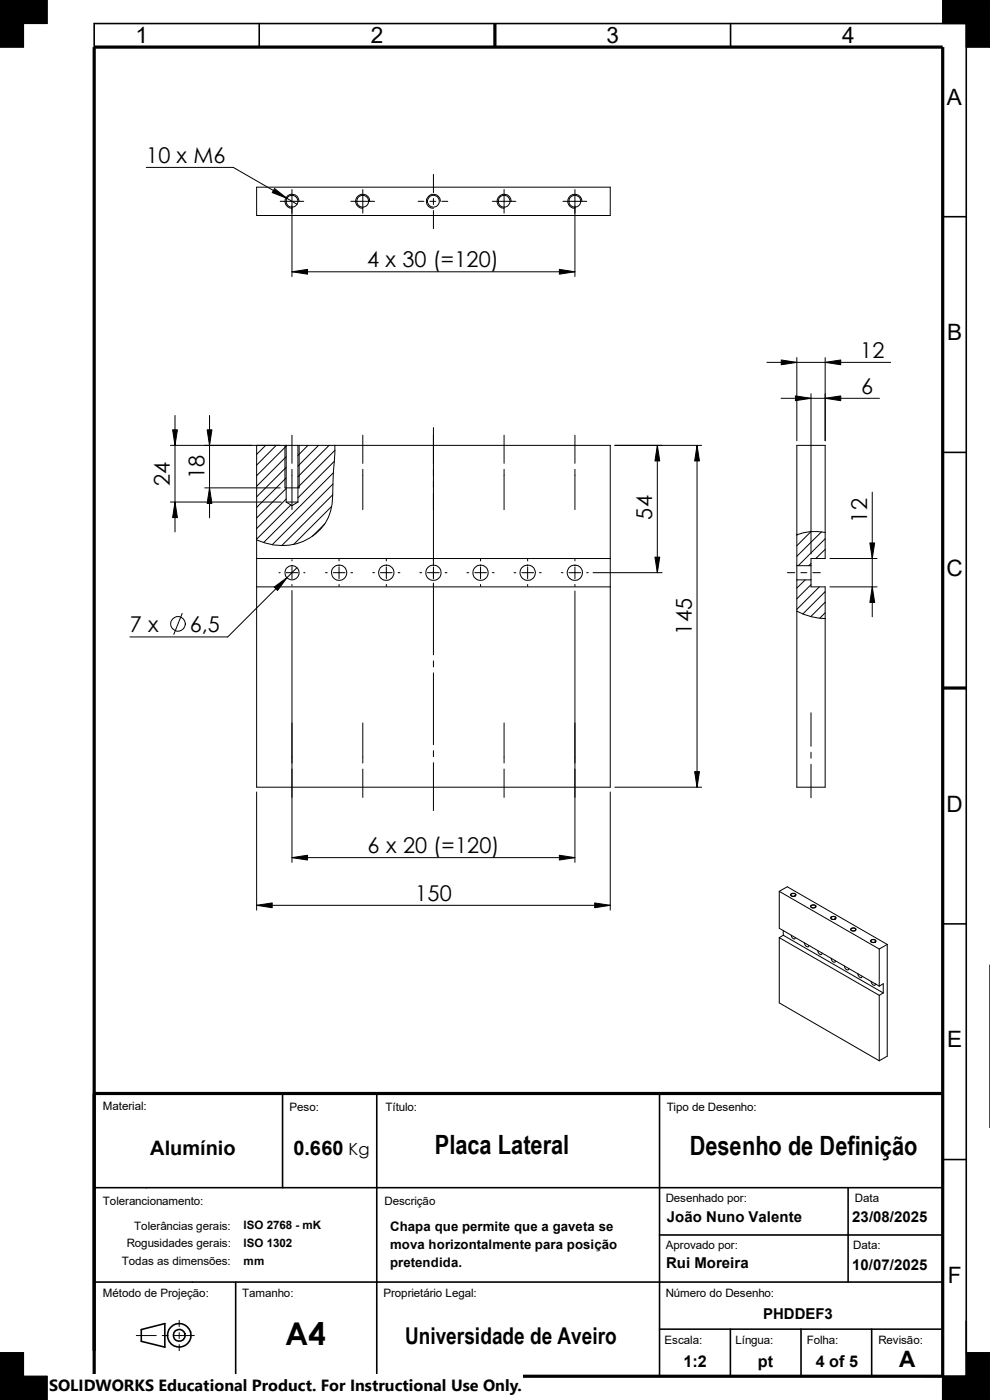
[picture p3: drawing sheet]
<svg xmlns="http://www.w3.org/2000/svg" width="210mm" height="297mm" viewBox="0 0 210 297" stroke-linecap="round" stroke-linejoin="round" font-family="sans-serif">
<g fill="none" stroke="#000" stroke-width=".21">
<path d="M0 0h10v5h-5v5h-5zM200 0h10v10h-5v-5h-5zM31 35.5h18.5l13.5 7.8M54.4 39.7h75.1v6h-75.1zM91.9 37v3.9M59.4 42.7h5M61.9 40.2v18.5M61.9 57.7h60.1M63.5 42.7a1.5 1.5 0 0 0-1.5-1.5 1.5 1.5 0 0 0-1.5 1.5 1.5 1.5 0 0 0 1.4 1.5M74.4 42.7h5.1M77 40.2v5M78.4 42.7a1.5 1.5 0 0 0-1.4-1.5 1.5 1.5 0 0 0-1.5 1.5 1.5 1.5 0 0 0 1.5 1.5"/>
<path d="M88.7 42.7h1.2M91.2 42.7h1.3M91.9 42.1v1.3M91.9 44.7v3.8M93.4 42.7a1.49 1.49 0 0 0-1.5-1.5 1.49 1.49 0 0 0-1.4 1.5 1.49 1.49 0 0 0 1.4 1.5M93.7 42.7h1.3M104.4 42.7h5M106.9 40.2v5M108.5 42.7a1.5 1.5 0 0 0-1.5-1.5 1.5 1.5 0 0 0-1.5 1.5 1.5 1.5 0 0 0 1.4 1.5M119.4 42.7h5.1M122 40.2v18.5M123.4 42.7a1.5 1.5 0 0 0-1.4-1.5 1.5 1.5 0 0 0-1.5 1.5 1.5 1.5 0 0 0 1.5 1.5"/>
<path d="M162.7 76.9h26.2M169 75.9v17.6M175 75.9v17.6M36.2 94.5h24.5M37.1 88.1v24.8M44.4 88.1v21.8M54.4 94.5v72.5h75.1v-72.5h-66.3M56.3 94.5l-1.9 1.9M58.6 94.5l-4.2 4.2M60.5 94.5v9h3v-9M60.7 94.5v12M60.7 94.7l-6.3 6.2"/>
<path d="M60.7 96.9l-6.3 6.3M60.7 99.1l-6.3 6.3M60.7 94.5h2.5M61.9 92.3v6M61.9 99.6v8.5M63.2 94.5v12M65.3 94.5l-2.1 2.1M67.6 94.5l-4.4 4.4M69.8 94.5l-6.6 6.6M70.9 97.9l-7.7 7.7M71 94.5l-.3 7.2a23.3 23.3 0 0 1-1 8 11 11 0 0 1-13.5 5.5l-1.8-.6M71.1 95.5l-7.9 7.9"/>
<path d="M77 92.3v6M77 99.6v8.5M91.9 90.7v29.2M106.9 92.3v6M106.9 99.6v8.5M122 92.3v6M122 99.6v8.5M130.4 94.5h18.4M139.4 94.5v27M147.9 94.5v72.5M165.7 84.5h20.9M172 83.5v34"/>
<path d="M36.2 106.5h23.5M43.4 103.5h16M54.4 118.5h75.1M60.7 106.5l1.2 .8 1.3-.8M60.7 101.4l-6.3 6.3M60.7 103.6l-6.3 6.3M60.7 105.9l-6.3 6.2M60.7 106.5h2.5M61.7 107.1l-7.3 7.3M61.9 118.7v.3M68.9 111.2l-2.6 2.5M70.4 107.4l-8.1 8.1"/>
<path d="M70.6 105l-10.8 10.7M70.6 102.7l-12.9 12.9M70.7 100.3l-14.8 14.8M71.9 118.6v.4M82 118.6v.4M101.9 118.6v.4M111.9 118.6v.4M122 118.6v.4M169.2 113.4l-.2 .1M172 112.8l-3 3M172 119.5l-.4 .5M174.3 112.8l-5.3 5.2"/>
<path d="M175 112.9a10.7 10.7 0 0 0-6 .6M175 114.3l-5.7 5.7M175 116.5l-1.9 2M176.1 118.5h10M185 104.4v26.5M38.7 130.1l-1.8 4.5M54.4 124.5h75.1M59.2 121.5h.2M60.7 121.5h2.5M61.9 120.3v2.5M61.9 124v.2M61.9 125.3v57.7"/>
<path d="M63 120.4l-14.7 14.7h-20.7M64.4 121.5h.3M69 121.5h.4M70.7 121.5h2.5M71.9 120.3v2.5M71.9 124v.4M74.4 121.5h.4M79.1 121.5h.4M80.7 121.5h2.5M82 120.3v2.5M82 124v.4M84.5 121.5h.3"/>
<path d="M89.1 121.5h.4M90.7 121.5h2.5M91.9 120.3v2.5M91.9 123.7v15.2M94.4 121.5h.4M99.1 121.5h.3M100.7 121.5h2.5M101.9 120.3v2.5M101.9 124v.4M104.4 121.5h.4M109.1 121.5h.3M110.7 121.5h2.5"/>
<path d="M111.9 120.3v2.5M111.9 124v.4M114.4 121.5h.4M119.1 121.5h.3M120.7 121.5h2.5M122 120.3v2.5M122 124v.4M122 125.4v57.6M124.5 121.5h.3M125.8 121.5h14.7M167 121.5h1.6M169 129.7a13.6 13.6 0 0 0 6 1.5"/>
<path d="M169 123v44h6v-42.5h-3v-1.5M169 120v-25.5h6v24h-3v1.5M169 123h3M169 120h3M169 120v3M169.9 121.5h1.3M170.8 123l-1.8 1.8M172 124l-3 3M172 120v3M172.4 121.5h1.6M173.8 124.5l-4.8 4.8M175 125.5l-4.7 4.8"/>
<path d="M175 127.8l-3 3M175 130l-1.1 1.1M176.1 124.5h10M77 153.4v8.5M91.9 140.2v1.3M91.9 142.7v15.3M91.9 159.3v1.2M106.9 153.4v8.5M172 151.2v7.1M172 159.6v1.3M54.4 168v25.1M77 163.2v6"/>
<path d="M91.9 161.8v10.2M106.9 163.2v6M129.5 168v25.1M130.4 167h18.4M172 162.1v7.1M54.4 192.1h75.1M61.9 181.9h60.1M165.3 189.1l21.2 12.2M165.3 189.1v7.8l21.2 12.3M165.3 198.9v13.9l21.2 12.2M165.3 189.1l1.7-1 21.2 12.3M165.3 198.9l21.2 12.3"/>
<path d="M166.2 198.4l21.2 12.3M166.2 197.4v1M166.2 198.4l-.9 .5M167.7 189.7a.61 .61 0 0 1 .7-.2 .61 .61 0 0 1 .4 .5 .62 .62 0 0 1-.6 .2 .62 .62 0 0 1-.5-.5zM167.8 189.7l.3-.1a.34 .34 0 0 1 .5 0 .34 .34 0 0 1 .1 .4l-.4 .1a.36 .36 0 0 1-.5-.4zM167.9 198.4v.3a.47 .47 0 0 0 .3 .4 .47 .47 0 0 0 .5-.1v-.1M172 192.2a.66 .66 0 0 1 .6-.3 .66 .66 0 0 1 .5 .5 .63 .63 0 0 1-.7 .3 .63 .63 0 0 1-.4-.5zM172 192.2l.4-.2a.34 .34 0 0 1 .5 0 .34 .34 0 0 1 0 .5l-.2 .1a.44 .44 0 0 1-.7-.4zM176.2 194.6a.63 .63 0 0 1 .7-.2 .63 .63 0 0 1 .4 .5 .59 .59 0 0 1-.6 .2 .59 .59 0 0 1-.5-.5zM176.3 194.6l.4-.2a.36 .36 0 0 1 .6 .4 .36 .36 0 0 1-.6 .2h-.3zM180.5 197.1a.6 .6 0 0 1 .6-.3 .6 .6 0 0 1 .5 .5 .6 .6 0 0 1-.7 .3 .6 .6 0 0 1-.4-.5zM180.6 197.1l.4-.2a.36 .36 0 0 1 .4 .1 .36 .36 0 0 1 0 .4l-.3 .1a.35 .35 0 0 1-.4-.1 .35 .35 0 0 1-.1-.3z"/>
<path d="M184.7 199.5a.59 .59 0 0 1 .6-.3 .59 .59 0 0 1 .5 .6 .63 .63 0 0 1-.6 .2 .63 .63 0 0 1-.5-.5zM184.8 199.5l.4-.2a.32 .32 0 0 1 .5 .1 .32 .32 0 0 1-.2 .5h-.2a.36 .36 0 0 1-.4 0 .36 .36 0 0 1-.1-.4zM170.6 200v.1a.61 .61 0 0 0 .3 .6 .61 .61 0 0 0 .6 0l.1-.1M173.5 201.7v.2a.49 .49 0 0 0 .3 .5 .49 .49 0 0 0 .6-.1v-.1M176.3 203.3l.1 .5a.41 .41 0 0 0 .4 .3 .41 .41 0 0 0 .4-.3M179.2 204.9v.4a.43 .43 0 0 0 .3 .4 .43 .43 0 0 0 .5-.2v-.1M182 206.5l.1 .5a.39 .39 0 0 0 .3 .4 .39 .39 0 0 0 .5-.2v-.1M184.8 208.2l.2 .5a.38 .38 0 0 0 .3 .4 .38 .38 0 0 0 .4-.4M186.5 209.2l.9-.5v2M186.5 201.3v7.9M186.5 211.2v13.8M187.4 210.7l-.9 .5"/>
<path d="M188.2 200.4l-1.7 .9M188.2 200.4v23.7l-1.7 .9M210 204.7v34.5M0 287h5v5h5v5h-10zM28.9 283.3h4.2M34.4 283.3h1.3M37 283.3h4.2M38 280.1v1.3M38 282.7v1.3M38 285.2v1.4M205 287h5v10h-10v-5h5z"/>
<circle cx="62" cy="42.7" r="1.25"/>
<circle cx="76.9" cy="42.7" r="1.25"/>
<circle cx="91.9" cy="42.7" r="1.26"/>
<circle cx="107" cy="42.7" r="1.25"/>
<circle cx="121.9" cy="42.7" r="1.25"/>
<circle cx="37.8" cy="132.4" r="1.55"/>
<circle cx="61.9" cy="121.5" r="1.5"/>
<circle cx="72" cy="121.5" r="1.62"/>
<circle cx="81.9" cy="121.5" r="1.62"/>
<circle cx="92" cy="121.5" r="1.63"/>
<circle cx="101.9" cy="121.5" r="1.63"/>
<circle cx="112" cy="121.5" r="1.62"/>
<circle cx="121.9" cy="121.5" r="1.62"/>
</g>
<g fill="#000" stroke="#000" stroke-width=".21">
<path d="M58.3 40l2.6 2.1-3.2-1.2zM61.9 57.7l3.3-.6v1.1zM118.7 57.1l3.3 .6-3.3 .5zM165.7 76.4l3.3 .5-3.3 .5zM175 76.9l3.4-.5v1zM36.6 91.2h1l-.5 3.3zM43.9 91.2h1.1l-.6 3.3zM139.4 94.5l.6 3.3h-1.1zM147.9 94.5l.5 3.3h-1zM168.7 84l3.3 .5-3.3 .5zM175 84.5l3.4-.5v1zM37.1 106.5l.5 3.3h-1z"/>
<path d="M44.4 103.5l.6 3.3h-1.1zM184.5 115.2h1l-.5 3.3zM58.2 124.5l2.7-1.9-2 2.7zM138.9 118.2h1.1l-.6 3.3zM185 124.5l.5 3.3h-1zM147.4 163.7h1l-.5 3.3zM54.4 192.1l3.3-.5v1zM61.9 181.9l3.3-.5v1.1zM118.7 181.4l3.3 .5-3.3 .6zM126.2 191.6l3.3 .5-3.3 .5z"/>
<path d="M0 0h10v5h-5v5h-5z" fill-rule="evenodd"/>
<path d="M200 0h10v10h-5v-5h-5z" fill-rule="evenodd"/>
<path d="M0 287h5v5h5v5h-10z" fill-rule="evenodd"/>
<path d="M205 287h5v10h-10v-5h5z" fill-rule="evenodd"/>
</g>
<g fill="none" stroke="#000" stroke-width=".34">
<path d="M20 10v-5h185v288.5M55 5v5M155 5v5M200 46h5M200 96h5M200 196h5M59.9 232v20M79.9 232v60M139.9 232v60M20 252h180M179.9 252v20M200 246h5"/>
<path d="M20 272h180M50 272v20M139.9 262h60.1M200 279.9v17.1M30 282.1l5-1.3v5l-5-1.2zM139.9 282h60.1M154.9 282v10M169.9 282v10M184.9 282v10M195.9 292h12.9"/>
<circle cx="38" cy="283.3" r="1.25"/>
<circle cx="38" cy="283.3" r="2.49"/>
</g>
<path d="M20 10h180v282h-180zM105 5v5M200 146h5M20 232h180" fill="none" stroke="#000" stroke-width=".68" stroke-linecap="butt"/>
<path d="M10.4 291.5h100.4v5.5h-100.4z" fill="#fff"/>
<text font-size="6.6" x="60.5" y="285.3">A4</text>
<g font-size="5.6">
<text x="92.2" y="244.9">Placa Lateral</text>
<text x="146.3" y="245.1">Desenho de Definição</text>
</g>
<text font-size="4.9" x="85.9" y="285">Universidade de Aveiro</text>
<g font-size="4.8">
<text x="28.7" y="9.2">1</text>
<text x="78.7" y="9.2">2</text>
<text x="128.7" y="9.2">3</text>
<text x="178.7" y="9.2">4</text>
<text x="200.9" y="22.2">A</text>
<text x="200.9" y="72.2">B</text>
<text x="200.8" y="122.2">C</text>
<text x="200.8" y="172.2">D</text>
<text x="200.9" y="222.2">E</text>
<text x="201" y="272.2">F</text>
<text x="190.8" y="290.1">A</text>
</g>
<g font-size="4.6">
<text x="31" y="34.6">10 x M6</text>
<text x="77.9" y="56.7">4 x 30 (=120)</text>
<text x="182.5" y="75.9">12</text>
<text x="182.7" y="83.6">6</text>
<text x="43.3" y="101.7" transform="rotate(-90 43.3 101.7)">18</text>
<text x="36" y="103.1" transform="rotate(-90 36 103.1)">24</text>
<text x="138.3" y="110.2" transform="rotate(-90 138.3 110.2)">54</text>
<text x="183.9" y="110.8" transform="rotate(-90 183.9 110.8)">12</text>
<text x="27.6" y="134.2">7 x</text>
<text x="40.3" y="134.2">6,5</text>
<text x="146.8" y="134.6" transform="rotate(-90 146.8 134.6)">145</text>
<text x="78" y="181">6 x 20 (=120)</text>
<text x="88.1" y="191.1">150</text>
</g>
<g font-size="4.2">
<text x="31.9" y="244.9">Alumínio</text>
<text x="62.2" y="244.9">0.660</text>
</g>
<text font-size="3.5" x="74" y="245">Kg</text>
<g font-size="3.4">
<text x="145" y="290.1">1:2</text>
<text x="160.7" y="290.1">pt</text>
<text x="173.1" y="290.1">4 of 5</text>
<text x="10.4" y="295.2">SOLIDWORKS Educational Product. For Instructional Use Only.</text>
</g>
<g font-size="3.2">
<text x="141.5" y="259.2">João Nuno Valente</text>
<text x="180.8" y="259.2">23/08/2025</text>
<text x="141.3" y="269.1">Rui Moreira</text>
<text x="180.8" y="269.4">10/07/2025</text>
<text x="161.9" y="279.8">PHDDEF3</text>
</g>
<g font-size="2.8">
<text x="82.8" y="261.1">Chapa que permite que a gaveta se</text>
<text x="82.8" y="264.9">mova horizontalmente para posição</text>
<text x="82.8" y="268.7">pretendida.</text>
</g>
<g font-size="2.5">
<text x="21.8" y="235.5">Material:</text>
<text x="61.4" y="235.8">Peso:</text>
<text x="81.8" y="235.8">Título:</text>
<text x="141.4" y="235.8">Tipo de Desenho:</text>
<text x="21.8" y="255.7">Tolerancionamento:</text>
<text x="81.6" y="255.7">Descrição</text>
<text x="141.2" y="255.1">Desenhado por:</text>
<text x="181.4" y="255.1">Data</text>
<text x="28.5" y="260.9">Tolerâncias gerais:</text>
<text x="51.7" y="260.8">ISO 2768 - mK</text>
<text x="25.9" y="268.4">Todas as dimensões:</text>
<text x="26.9" y="264.6">Rogusidades gerais:</text>
<text x="51.7" y="264.6">ISO 1302</text>
<text x="51.7" y="268.4">mm</text>
<text x="141.2" y="265">Aprovado por:</text>
<text x="181" y="265">Data:</text>
<text x="21.8" y="275.3">Método de Projeção:</text>
<text x="51.4" y="275.3">Tamanho:</text>
<text x="81.4" y="275.3">Proprietário Legal:</text>
<text x="141.2" y="275.1">Número do Desenho:</text>
<text x="141" y="285">Escala:</text>
<text x="156" y="285">Língua:</text>
<text x="171.2" y="285">Folha:</text>
<text x="186.3" y="285">Revisão:</text>
</g>
</svg>
